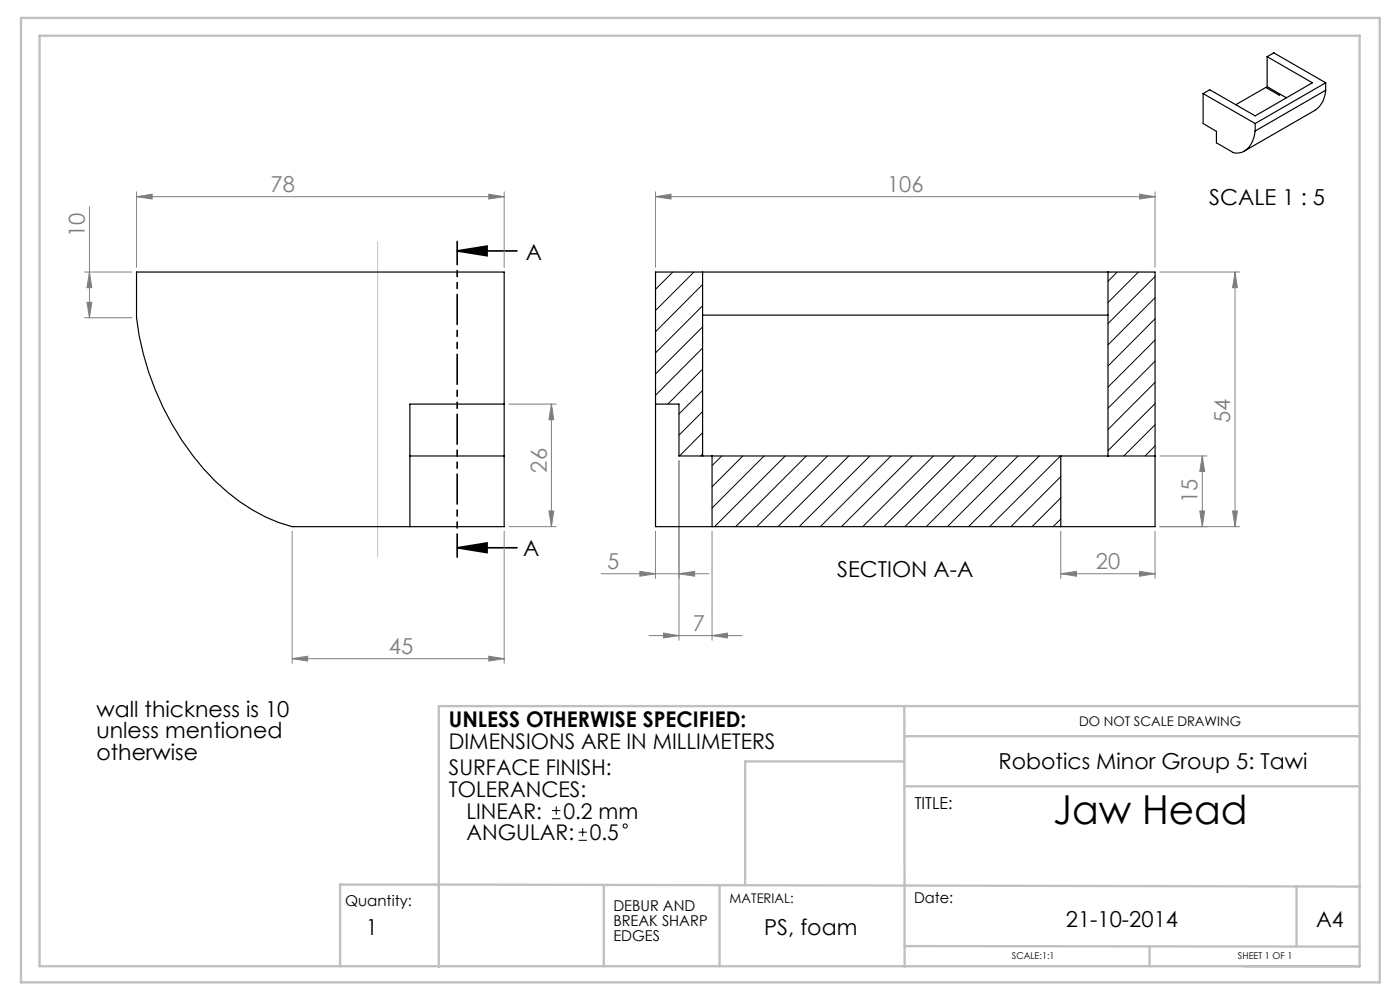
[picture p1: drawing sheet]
<svg xmlns="http://www.w3.org/2000/svg" width="297mm" height="210mm" viewBox="0 0 297 210" stroke-linecap="round" stroke-linejoin="round" font-family="sans-serif">
<g fill="none" stroke="#000" stroke-width=".21">
<path d="M117.1 173.7h1.8M117.1 171.9h1.8M118 171.1v1.7M122.7 178.3h1.8M122.7 176.5h1.8M123.6 175.6v1.8"/>
<circle cx="132.6" cy="175.2" r=".44"/>
</g>
<path d="M97 53.2l6.3-1v2zM97 53.2h12.7M97 116.2l6.3-1v2zM97 116.2h12.7" fill="none" stroke="#000" stroke-width=".35"/>
<g fill="none" stroke="#808080" stroke-width=".21">
<path d="M18 57.7h10M19 57.7l.5 3.3h-1zM19 43.8v23.6M29 41.7l3.3-.5v1zM29 40.7v16M29 41.7h78M103.7 41.2l3.3 .5-3.3 .5zM107 40.7v16M139.1 41.7l3.2-.5v1zM139.1 41.7h105.9M139.1 40.7v16M241.8 41.2l3.2 .5-3.2 .5z"/>
<path d="M245 40.7v16M246.1 57.7h16.9M262 57.7v54M262 57.7l.5 3.3h-1zM18 67.4h10M18.5 64.1h1l-.5 3.3zM108 85.7h10M117 85.7l.5 3.3h-1zM117 85.7v26M144 97.7v38.1M246.1 96.7h9.9M255.1 96.7l.5 3.3h-1.1z"/>
<path d="M255.1 96.7v15M62 112.7v28M107 112.7v28M108 111.7h10M116.5 108.4h1l-.5 3.3zM139.1 112.7v10M151.1 112.7v23.1M225 112.7v10M245 112.7v10M246.1 111.7h16.9M254.5 108.4h1.1l-.5 3.3zM261.5 108.4h1l-.5 3.3z"/>
<path d="M62 139.7l3.3-.5v1zM62 139.7h45M103.7 139.2l3.3 .5-3.3 .5zM127.5 121.7h22.9M135.7 121.2l3.4 .5-3.4 .5zM137.7 134.8h19.7M140.8 134.3l3.2 .5-3.2 .5zM144 121.7l3.4-.5v1zM151.1 134.8l3.2-.5v1zM225 121.7l3.4-.5v1zM225 121.7h20M241.8 121.2l3.2 .5-3.2 .5z"/>
</g>
<path d="M97 51.2v67" fill="none" stroke="#000" stroke-width=".35" stroke-dasharray="6.3 1.3 1.3 1.3 1.3 1.3" stroke-dashoffset="1.4"/>
<path d="M80.1 51.3v66.9" fill="none" stroke="#c0c0c0" stroke-width=".21"/>
<g fill="none" stroke="#c0c0c0" stroke-width=".5">
<path d="M4.4 3.8h288.3v204.6h-288.3zM8.4 7.6h280v197.4h-280zM191.8 149.8l.1 55.3M191.8 156.2h96.6M288.4 149.8h-195.3v55.3M191.8 166.8h96.6M191.8 161.5h-33.7v26.3M128.1 187.7v17.3M152.6 187.7v17.3M275.1 188v12.7M288.4 188.1l-216.3-.5v17.4M191.9 200.7l96.5 .1"/>
<path d="M243.9 200.7v4.3"/>
</g>
<path d="M97 53.2l6.3-1v2zM97 116.2l6.3-1v2z" fill="#000"/>
<g fill="#808080">
<path d="M151.1 134.8l3.2-.5v1zM140.8 134.3l3.2 .5-3.2 .5z"/>
<path d="M29 41.7l3.3-.5v1zM103.7 41.2l3.3 .5-3.3 .5zM62 139.7l3.3-.5v1zM103.7 139.2l3.3 .5-3.3 .5zM139.1 41.7l3.2-.5v1zM241.8 41.2l3.2 .5-3.2 .5z"/>
<path d="M135.7 121.2l3.4 .5-3.4 .5zM144 121.7l3.4-.5v1zM225 121.7l3.4-.5v1zM241.8 121.2l3.2 .5-3.2 .5z"/>
<path d="M116.5 108.4h1l-.5 3.3zM117 85.7l.5 3.3h-1z"/>
<path d="M261.5 108.4h1l-.5 3.3zM262 57.7l.5 3.3h-1z"/>
<path d="M19 57.7l.5 3.3h-1zM18.5 64.1h1l-.5 3.3zM255.1 96.7l.5 3.3h-1.1zM254.5 108.4h1.1l-.5 3.3z"/>
</g>
<g fill="none" stroke="#000" stroke-width=".25">
<path d="M255.2 19.9v6.3l2.9 1.7v2.4l3.5 2a3.4 3.4 0 0 0 4.1-2.3l.6-2.2M255.2 19.9l11.1 6.3M268.8 12l9.6 5.6-12.1 7-9.7-5.6-1.4 .9M268.8 12l1.4-.8 11 6.4M268.8 12v6.4l2.8 1.6M281.2 19.1a5.4 5.4 0 0 1-2.3 4.3l-15 8.7M281.2 17.6l-14.9 8.6M281.2 17.6v1.5M281.2 19.1l-14.9 8.7M266.3 26.2v1.6M271.6 20l-.2 .2-2.9-1.7-6.4 3.7M271.6 20l1.3 .7"/>
<path d="M29 57.7h78v54h-45a39.6 39.6 0 0 1-21-14.9 60.4 60.4 0 0 1-12-29.4zM139.1 57.7h105.9v54h-105.9zM149 57.7v39M235.1 57.7v39M149 66.8h86.1M87 96.7h20M107 85.7h-20v26M139.1 85.7h4.9v11h101M151.1 96.7v15M225 96.7v15"/>
</g>
<g fill="none" stroke="#000" stroke-width=".21">
<path d="M142.7 57.7l-3.6 3.7M147.2 57.7l-8.1 8.2M237 57.7l-1.9 2M241.5 57.7l-6.4 6.5M245 58.7l-9.9 9.9M149 60.4l-9.9 10M149 64.9l-9.9 10M149 69.3l-9.9 10M149 73.8l-9.9 10M149 78.3l-7.3 7.4M245 63.1l-9.9 10.1M245 67.6l-9.9 10"/>
<path d="M245 72.1l-9.9 10M245 76.6l-9.9 10M149 82.8l-5 5M149 87.3l-5 5M149 91.8l-4.9 4.9M149 96.3l-.4 .4M153.1 96.7l-2 2.1M157.6 96.7l-6.5 6.5M162.1 96.7l-11 11.1M166.6 96.7l-15 15M171.1 96.7l-15 15M175.5 96.7l-15 15"/>
<path d="M180.1 96.7l-15 15M184.5 96.7l-15 15M189 96.7l-15 15M193.5 96.7l-15 15M198 96.7l-15 15M202.5 96.7l-15 15M207 96.7l-15 15M211.5 96.7l-15 15M216 96.7l-15 15M220.5 96.7l-15 15M225 96.7l-15.1 15M245 81.1l-9.9 10"/>
<path d="M245 85.6l-9.9 10M245 90.1l-6.6 6.6M245 94.6l-2.1 2.1M225 101.1l-10.5 10.6M225 105.6l-6.1 6.1M225 110.1l-1.6 1.6"/>
</g>
<text font-size="8.5" x="223.4" y="174.8">Jaw Head</text>
<g font-size="4.7" fill="#808080">
<text x="57.4" y="40.7">78</text>
<text x="188.2" y="40.7">106</text>
<text x="18" y="50.3" transform="rotate(-90 18 50.3)">10</text>
<text x="261" y="89.7" transform="rotate(-90 261 89.7)">54</text>
<text x="116" y="100.2" transform="rotate(-90 116 100.2)">26</text>
<text x="254.1" y="106.8" transform="rotate(-90 254.1 106.8)">15</text>
<text x="128.8" y="120.7">5</text>
<text x="232.5" y="120.7">20</text>
<text x="147" y="133.8">7</text>
<text x="82.5" y="138.7">45</text>
</g>
<g font-size="4.7">
<text x="256.5" y="43.5">SCALE 1 : 5</text>
<text x="111.5" y="55.1">A</text>
<text x="111" y="117.9">A</text>
<text x="177.6" y="122.4">SECTION A-A</text>
<text x="20.5" y="152.1">wall thickness is 10</text>
<text x="20.5" y="156.6">unless mentioned</text>
<text x="20.5" y="161.1">otherwise</text>
<text x="211.8" y="163.1">Robotics Minor Group 5: Tawi</text>
<text x="226.1" y="196.6">21-10-2014</text>
<text x="77.6" y="198.3">1</text>
<text x="162.1" y="198.3">PS, foam</text>
</g>
<g font-size="4.6">
<text x="95.2" y="154.3">UNLESS OTHERWISE SPECIFIED:</text>
<text x="95.2" y="158.9">DIMENSIONS ARE IN MILLIMETERS</text>
<text x="95.2" y="164.5">SURFACE FINISH:</text>
<text x="95.2" y="169.1">TOLERANCES:</text>
<text x="98.9" y="173.7">LINEAR:</text>
<text x="119.5" y="173.7">0.2 mm</text>
<text x="99" y="178.2">ANGULAR:</text>
<text x="125.1" y="178.2">0.5</text>
<text x="279.2" y="196.6">A4</text>
</g>
<text font-size="3.5" x="194" y="171.7">TITLE:</text>
<g font-size="3.2">
<text x="193.9" y="191.5">Date:</text>
<text x="73.2" y="192.2">Quantity:</text>
<text x="130.1" y="193.2">DEBUR AND</text>
<text x="130.1" y="196.4">BREAK SHARP</text>
<text x="130.1" y="199.6">EDGES</text>
</g>
<g font-size="2.8">
<text x="228.9" y="153.9">DO NOT SCALE DRAWING</text>
<text x="154.8" y="191.5">MATERIAL:</text>
</g>
<g font-size="2">
<text x="214.7" y="203.5">SCALE:1:1</text>
<text x="262.6" y="203.5">SHEET 1 OF 1</text>
</g>
</svg>
